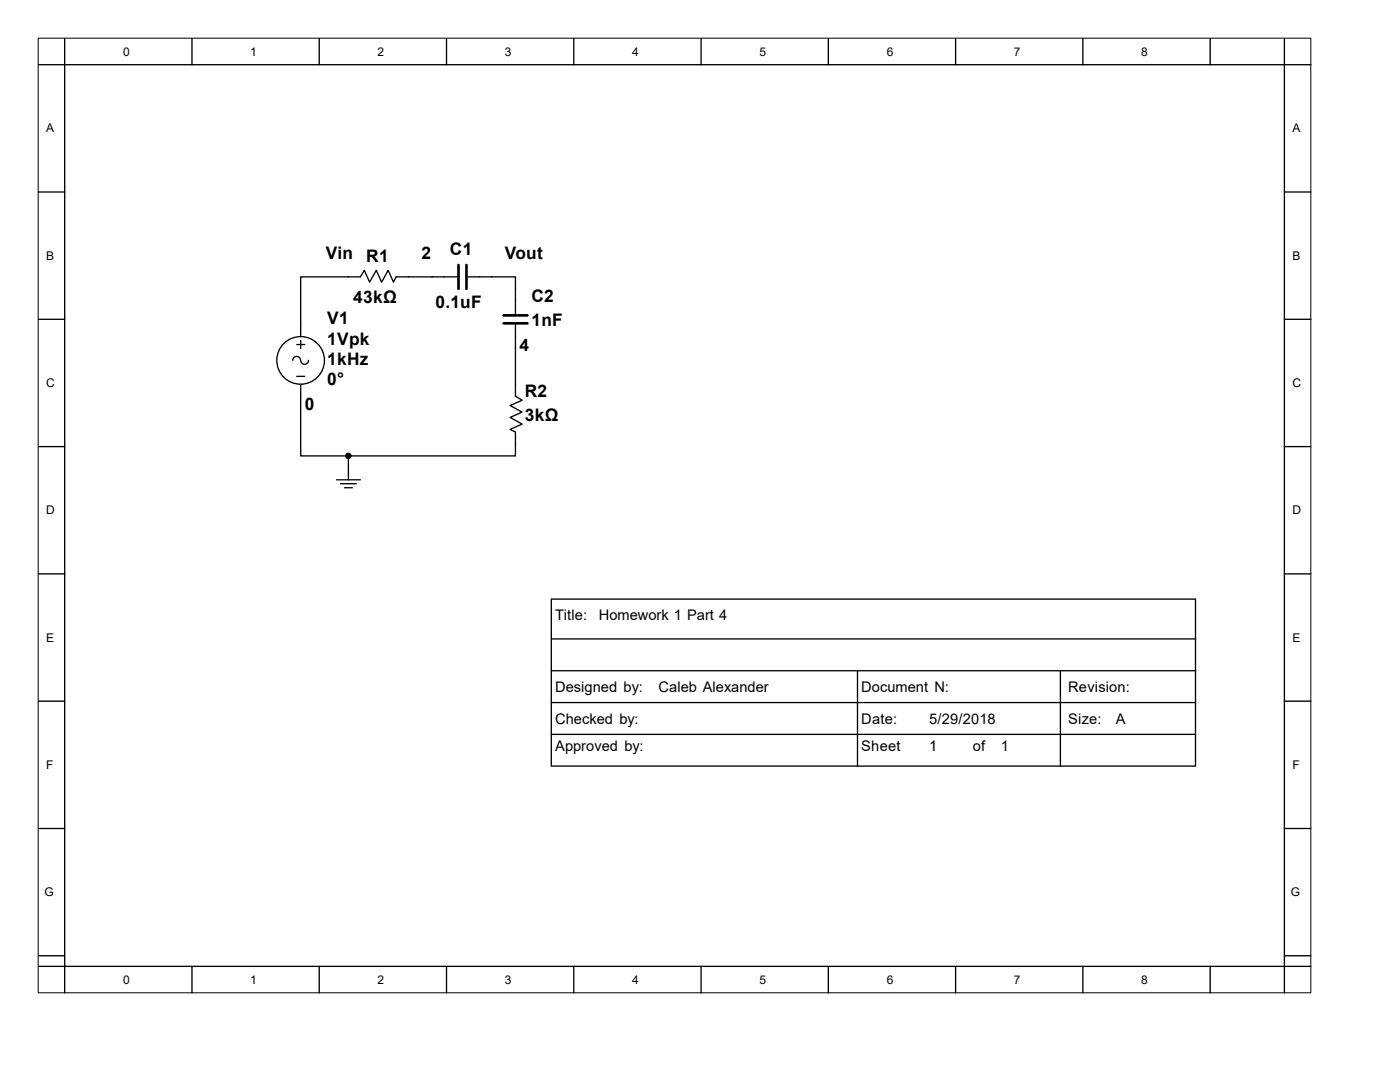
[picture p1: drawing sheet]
<svg xmlns="http://www.w3.org/2000/svg" width="279mm" height="216mm" viewBox="0 0 279 216" stroke-linecap="round" stroke-linejoin="round" font-family="sans-serif">
<path d="M7.6 7.6h254v190.5h-254z" fill="none" stroke="#000" stroke-width=".2"/>
<g fill="none" stroke="#000" stroke-width=".26">
<path d="M7.6 12.9h254M12.9 7.6v190.5M38.3 7.6v5.3M63.7 7.6v5.3M89.1 7.6v5.3M114.5 7.6v5.3M139.9 7.6v5.3M165.3 7.6v5.3M190.7 7.6v5.3M216.1 7.6v5.3M241.5 7.6v5.3M256.3 7.6v190.5"/>
<path d="M7.6 38.3h5.3M256.3 38.3h5.3M91.5 55.2h-12.4l-.6 1.1-1-2.4-1.3 2.4-1.1-2.4-1.3 2.4-1.1-2.4-.8 1.3h-11.9v12M93.1 55.2h9.8v7.7M7.6 63.7h5.3M58.4 71.9a.78 .78 0 0 1 .8-.8 .78 .78 0 0 1 .8 .8M59.2 68.7h1.6M59.2 75.1h1.6M60 71.9a.78 .78 0 0 0 .8 .8 .78 .78 0 0 0 .8-.8M60 76.7v14.3h9.5v4.7M60 67.9v1.6M102.9 64.5v14.6l1.3 .8-2.4 1 2.4 1.3-2.4 1.1 2.4 1.3-2.4 1.1 1.1 .5v4.8h-33.4"/>
<path d="M256.3 63.7h5.3M7.6 89.1h5.3M67.2 95.7h4.7M67.9 96.5h3.2M68.7 97.3h1.6M256.3 89.1h5.3M7.6 114.5h5.3M110 119.5h128.6v33.4h-128.6zM256.3 114.5h5.3M7.6 139.9h5.3M110 127.5h128.6M110 133.8h128.6"/>
<path d="M171.1 133.8v19.1M211.6 133.8v19.1M256.3 139.9h5.3M110 140.2h128.6M110 146.5h128.6M7.6 165.3h5.3M256.3 165.3h5.3M7.6 190.7h5.3M7.6 192.8h254M38.3 192.8v5.3M63.7 192.8v5.3M89.1 192.8v5.3"/>
<path d="M114.5 192.8v5.3M139.9 192.8v5.3M165.3 192.8v5.3M190.7 192.8v5.3M216.1 192.8v5.3M241.5 192.8v5.3M256.3 190.7h5.3"/>
<circle cx="60" cy="71.9" r="4.8"/>
</g>
<path d="M91.5 52.9v4.7M93.1 52.9v4.7M100.5 62.9h4.8M100.5 64.5h4.8" fill="none" stroke="#000" stroke-width=".53"/>
<circle cx="69.5" cy="91" r=".52" fill="#000" stroke="#000" stroke-width=".26"/>
<g font-size="3.5">
<text x="65" y="51.7">Vin</text>
<text x="73.1" y="52.3">R1</text>
<text x="84.1" y="51.7">2</text>
<text x="89.8" y="50.9">C1</text>
<text x="100.8" y="51.7">Vout</text>
<text x="65.3" y="64.7">V1</text>
<text x="70.5" y="60.5">43kΩ</text>
<text x="86.9" y="61.5">0.1uF</text>
<text x="106" y="60.2">C2</text>
<text x="106" y="65">1nF</text>
<text x="65.3" y="68.9">1Vpk</text>
<text x="103.7" y="70">4</text>
<text x="65.3" y="72.9">1kHz</text>
<text x="65.3" y="76.9">0°</text>
<text x="60.8" y="81.9">0</text>
<text x="104.7" y="79.2">R2</text>
<text x="104.7" y="84">3kΩ</text>
</g>
<g font-size="2.9">
<text x="110.8" y="123.7">Title:</text>
<text x="119.5" y="123.7">Homework 1 Part 4</text>
<text x="110.8" y="138">Designed by:</text>
<text x="131.4" y="138">Caleb Alexander</text>
<text x="171.9" y="138">Document N:</text>
<text x="213.2" y="138">Revision:</text>
<text x="110.8" y="144.4">Checked by:</text>
<text x="110.8" y="149.9">Approved by:</text>
<text x="171.9" y="144.4">Date:</text>
<text x="171.9" y="149.9">Sheet</text>
<text x="185.4" y="144.4">5/29/2018</text>
<text x="185.4" y="149.9">1</text>
<text x="194.1" y="149.9">of</text>
<text x="199.7" y="149.9">1</text>
<text x="213.2" y="144.4">Size:</text>
<text x="222.7" y="144.4">A</text>
</g>
<g font-size="2.4">
<text x="24.6" y="11.1">0</text>
<text x="50" y="11.1">1</text>
<text x="75.4" y="11.1">2</text>
<text x="100.8" y="11.1">3</text>
<text x="126.2" y="11.1">4</text>
<text x="151.6" y="11.1">5</text>
<text x="177" y="11.1">6</text>
<text x="202.4" y="11.1">7</text>
<text x="227.8" y="11.1">8</text>
<text x="9.2" y="26.4">A</text>
<text x="257.9" y="26.4">A</text>
<text x="9.2" y="51.8">B</text>
<text x="257.9" y="51.8">B</text>
<text x="9.2" y="77.2">C</text>
<text x="257.9" y="77.2">C</text>
<text x="9.2" y="102.6">D</text>
<text x="257.9" y="102.6">D</text>
<text x="9.2" y="128">E</text>
<text x="257.9" y="128">E</text>
<text x="9.2" y="153.4">F</text>
<text x="257.9" y="153.4">F</text>
<text x="8.9" y="178.8">G</text>
<text x="257.6" y="178.8">G</text>
<text x="24.6" y="196.3">0</text>
<text x="50" y="196.3">1</text>
<text x="75.4" y="196.3">2</text>
<text x="100.8" y="196.3">3</text>
<text x="126.2" y="196.3">4</text>
<text x="151.6" y="196.3">5</text>
<text x="177" y="196.3">6</text>
<text x="202.4" y="196.3">7</text>
<text x="227.8" y="196.3">8</text>
</g>
</svg>
